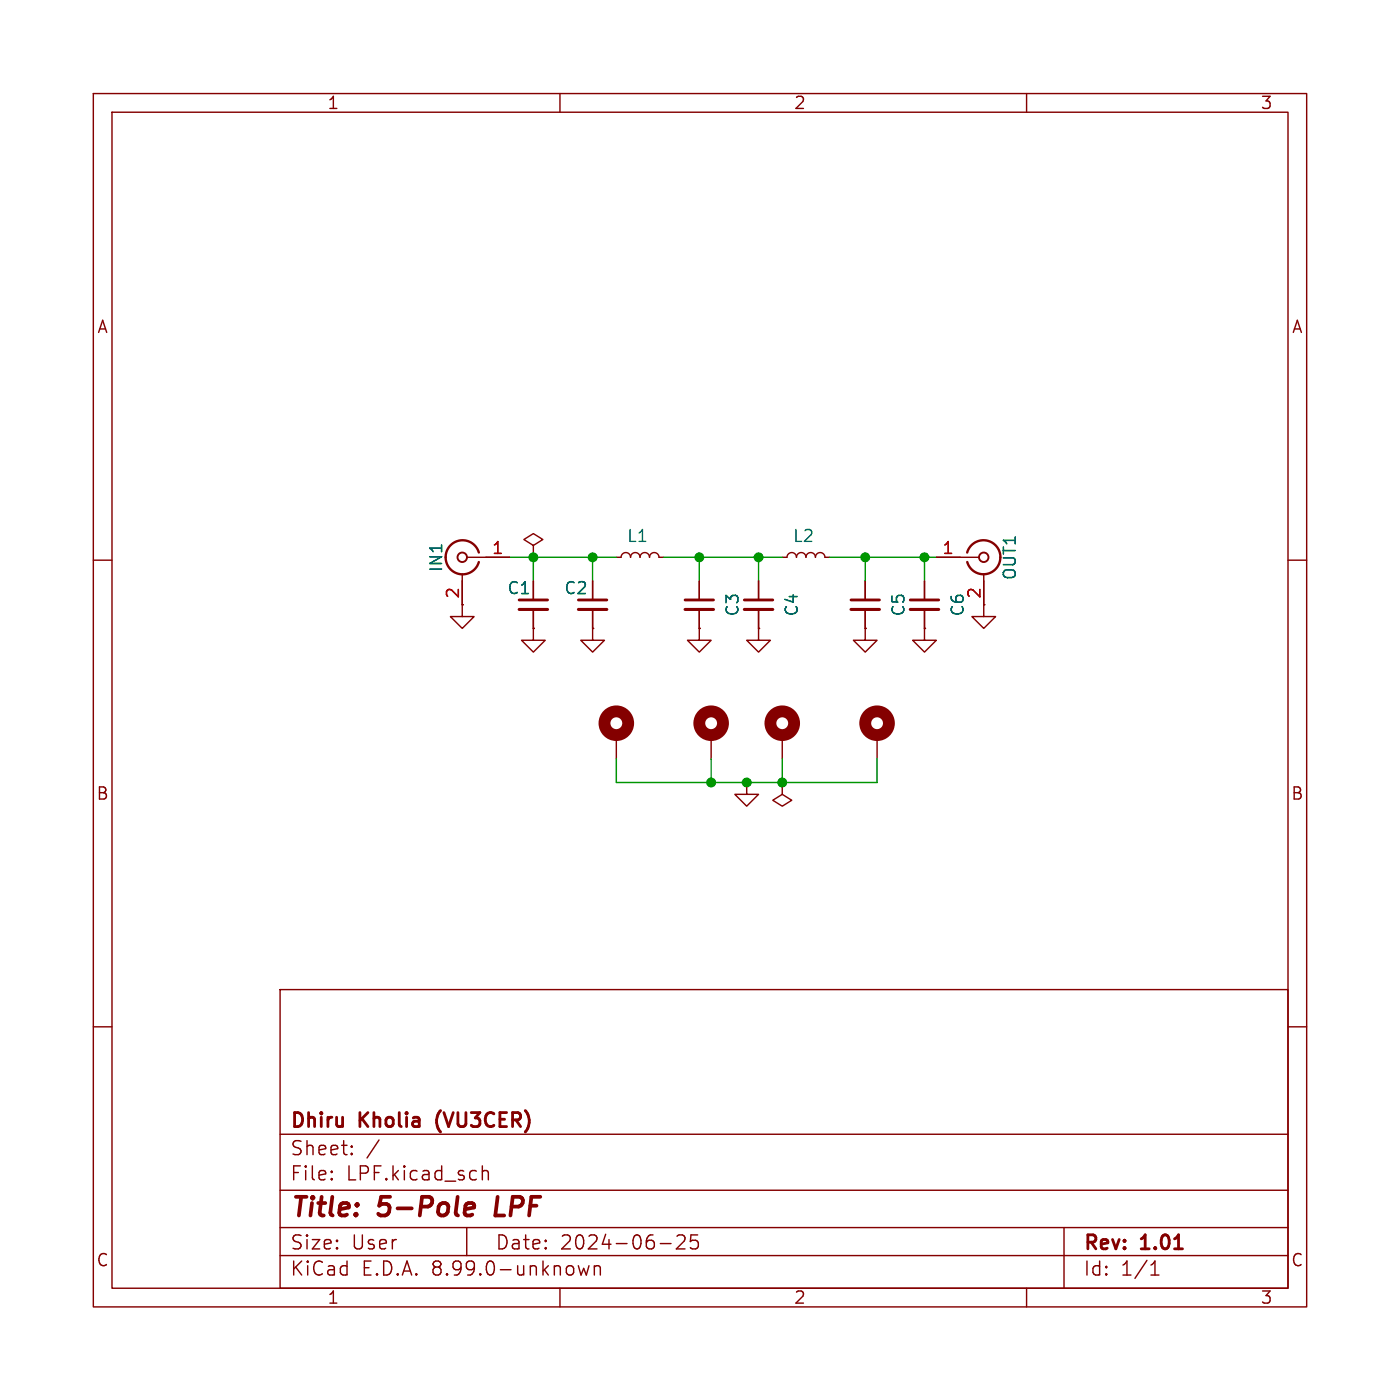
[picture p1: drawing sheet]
<svg xmlns="http://www.w3.org/2000/svg" width="150mm" height="150mm" viewBox="0 0 150 150" stroke-linecap="round" stroke-linejoin="round" font-family="sans-serif">
<g fill="none" stroke="#840000" stroke-width=".15">
<path d="M10 10h130v130h-130zM12 12h126v126h-126zM60 10v2M110 10v2M50 59.7h4.6M57.1 58.4l1.1-.6-1.1-.6-1 .6 1 .6v1.3M57.1 59.7h.1M66 59.7h.5a.51 .51 0 0 1 .6-.5 .51 .51 0 0 1 .5 .5 .51 .51 0 0 1 .5-.5 .51 .51 0 0 1 .5 .5 .51 .51 0 0 1 .5-.5 .51 .51 0 0 1 .5 .5 .51 .51 0 0 1 .5-.5 .51 .51 0 0 1 .5 .5h.5M83.8 59.7h.5a.51 .51 0 0 1 .5-.5 .51 .51 0 0 1 .5 .5 .51 .51 0 0 1 .6-.5 .51 .51 0 0 1 .5 .5 .51 .51 0 0 1 .5-.5 .51 .51 0 0 1 .5 .5 .51 .51 0 0 1 .5-.5 .51 .51 0 0 1 .5 .5h.5M100.3 59.7h4.6M10 60h2M49.5 61.5v4.6h1.3l-1.3 1.2-1.2-1.2h1.2"/>
<path d="M57.1 67.3v1.3h1.3l-1.3 1.3-1.2-1.3h1.2M57.1 67.3h.1M57.1 62.3v2M57.1 65.3v2M63.5 67.3v1.3h1.3l-1.3 1.3-1.3-1.3h1.3M63.5 67.3h.1M63.5 62.3v2M63.5 65.3v2M66 78.8v2.5M74.9 67.3v1.3h1.3l-1.3 1.3-1.2-1.3h1.2M74.9 67.3h.1M74.9 62.3v2"/>
<path d="M74.9 65.3v2M76.2 78.8v2.5M81.3 67.3v1.3h1.2l-1.2 1.3-1.3-1.3h1.3M81.3 67.3h.1M81.3 62.3v2M81.3 65.3v2M83.8 78.8v2.5M92.7 67.3v1.3h1.3l-1.3 1.3-1.3-1.3h1.3M92.7 67.3h.1M92.7 62.3v2M92.7 65.3v2M94 78.8v2.5"/>
<path d="M99.1 67.3v1.3h1.2l-1.2 1.3-1.3-1.3h1.3M99.1 67.3h.1M99.1 62.3v2M99.1 65.3v2M105.4 61.5v4.6h-1.3l1.3 1.2 1.3-1.2h-1.3M138 60h2M80 83.8v1.3h1.3l-1.3 1.3-1.3-1.3h1.3M80 83.8h.1M83.8 83.8v1.3l1 .7-1 .6-1-.6 1-.7M83.8 83.8h.1M10 110h2M30 106h108v32h-108z"/>
<path d="M138 110h2M30 134.5h108M30 131.5h108M30 127.5h108M30 121.5h108M35.5 126.3l.1 .1h-.1M35.5 126.3v.1M35.5 125.5v.1M35.5 125.5l.1 .1h-.1M37.7 123.6l.1 .1h-.1M37.7 123.6l-.1 .1h.1M37.7 122.8v.1"/>
<path d="M37.7 123.6v.1M37.7 122.8l.1 .1h-.1M37.7 122.8l-.1 .1h.1M40.6 122.2l-1.3 1.9M50 131.5v3M51.7 124.9v1.5M51.7 125.6a.37 .37 0 0 1 .6 0v.8M60 138v2M62 135.6l.3 1 .2-.7 .3 .7 .3-1M63.7 135.6v1M63.7 135.8a.37 .37 0 0 1 .6 0v.8M70.8 133.3h1.1"/>
<path d="M72.5 132.5l.3-.2h.3a.41 .41 0 0 1 .2 .7l-.8 .8h.9M74.8 132.3h-.8v.7l.2-.1 .5 .1 .1 .2v.5l-.3 .1h-.3l-.2-.1M110 138v2M114 131.5v6.5M123.3 136.6h.9M123.3 135.6l.5-.5v1.5"/>
</g>
<path d="M50 129l.2-.1h.4l.2 .1v.4l-1 .2M50.6 130.1l-.2 .1h-.4M53.3 128.2l-.2 2h.9" fill="none" stroke="#840000" stroke-width=".4"/>
<g fill="none" stroke="#840000" stroke-width="1.3">
<circle cx="66" cy="77.5" r="1.27"/>
<circle cx="76.2" cy="77.5" r="1.27"/>
<circle cx="83.8" cy="77.5" r="1.27"/>
<circle cx="94" cy="77.5" r="1.27"/>
</g>
<path d="M55.6 64.3h3.1M62 64.3h3M73.4 64.3h3.1M79.8 64.3h3M91.2 64.3h3M97.5 64.3h3.1" fill="none" stroke="#840000" stroke-width=".3"/>
<path d="M55.6 65.3h3.1M62 65.3h3M73.4 65.3h3.1M79.8 65.3h3M91.2 65.3h3M97.5 65.3h3.1" fill="none" stroke="#840000" stroke-width=".33"/>
<path d="M51.3 59.2a1.81 1.81 0 0 0-2.8-1 1.81 1.81 0 0 0 0 3 1.81 1.81 0 0 0 2.8-1M103.6 59.2a1.81 1.81 0 0 1 2.8-1 1.81 1.81 0 0 1 0 3 1.81 1.81 0 0 1-2.8-1" fill="none" stroke="#840000" stroke-width=".25"/>
<g fill="none" stroke="#840000" stroke-width=".2">
<circle cx="49.5" cy="59.7" r=".51"/>
<circle cx="105.4" cy="59.7" r=".51"/>
</g>
<path d="M54.6 59.7h11.4M57.1 59.7v2.6M63.5 59.7v2.6M71.1 59.7h12.7M74.9 59.7v2.6M81.3 59.7v2.6M88.9 59.7h11.4M92.7 59.7v2.6M99.1 59.7v2.6M66 81.3v2.5h28v-2.5M76.2 81.3v2.5M83.8 81.3v2.5" fill="none" stroke="#009600" stroke-width=".15"/>
<g fill="#009600" stroke="#009600" stroke-width=".15">
<circle cx="76.2" cy="83.8" r=".46"/>
<circle cx="80" cy="83.8" r=".46"/>
<circle cx="92.7" cy="59.7" r=".46"/>
<circle cx="99.1" cy="59.7" r=".46"/>
<circle cx="83.8" cy="83.8" r=".46"/>
<circle cx="81.3" cy="59.7" r=".46"/>
<circle cx="57.1" cy="59.7" r=".46"/>
<circle cx="63.5" cy="59.7" r=".46"/>
<circle cx="74.9" cy="59.7" r=".46"/>
</g>
<g font-size="2.8" fill="#840000">
<text x="31" y="130.9">Title:</text>
<text x="40.7" y="130.9">5-Pole</text>
<text x="53.9" y="130.9">LPF</text>
</g>
<g font-size="2.1" fill="#840000">
<text x="31" y="124">Sheet:</text>
<text x="31" y="121.2">Dhiru</text>
<text x="38.6" y="121.2">Kholia</text>
<text x="47.4" y="121.2">(VU3CER)</text>
<text x="31" y="126.7">File:</text>
<text x="37.1" y="126.7">LPF.kicad_sch</text>
<text x="31" y="136.9">KiCad</text>
<text x="31" y="134.1">Size:</text>
<text x="37.7" y="134.1">User</text>
<text x="38.7" y="136.9">E.D.A.</text>
<text x="46.3" y="136.9">8.99.0-unknown</text>
<text x="53" y="134.1">Date:</text>
<text x="60" y="134.1">2024-06-25</text>
<text x="116" y="134.3">Rev:</text>
<text x="116" y="136.9">Id:</text>
<text x="120.1" y="136.9">1/1</text>
<text x="122.4" y="134.3">1.01</text>
</g>
<g font-size="1.8" fill="#840000">
<text x="35" y="11.9">1</text>
<text x="85" y="11.9">2</text>
<text x="135" y="11.9">3</text>
<text x="10.3" y="35.9">A</text>
<text x="138.4" y="35.9">A</text>
<text x="10.3" y="85.9">B</text>
<text x="138.3" y="85.9">B</text>
<text x="10.3" y="135.9">C</text>
<text x="138.3" y="135.9">C</text>
<text x="35" y="139.9">1</text>
<text x="85" y="139.9">2</text>
<text x="135" y="139.9">3</text>
</g>
<g font-size="1.8" fill="#a90000">
<text x="52.6" y="59.5">1</text>
<text x="100.9" y="59.5">1</text>
<text x="49.3" y="64.2" transform="rotate(-90 49.3 64.2)">2</text>
<text x="105.2" y="64.2" transform="rotate(-90 105.2 64.2)">2</text>
</g>
<g font-size="1.8" fill="#006464">
<text x="67.1" y="58.3">L1</text>
<text x="84.9" y="58.3">L2</text>
<text x="47.6" y="61.4" transform="rotate(-90 47.6 61.4)">IN1</text>
<text x="54.3" y="63.9">C1</text>
<text x="60.4" y="63.9">C2</text>
<text x="109.1" y="62.2" transform="rotate(-90 109.1 62.2)">OUT1</text>
<text x="79.3" y="66.1" transform="rotate(-90 79.3 66.1)">C3</text>
<text x="85.7" y="66.1" transform="rotate(-90 85.7 66.1)">C4</text>
<text x="97.1" y="66.1" transform="rotate(-90 97.1 66.1)">C5</text>
<text x="103.5" y="66.1" transform="rotate(-90 103.5 66.1)">C6</text>
</g>
</svg>
